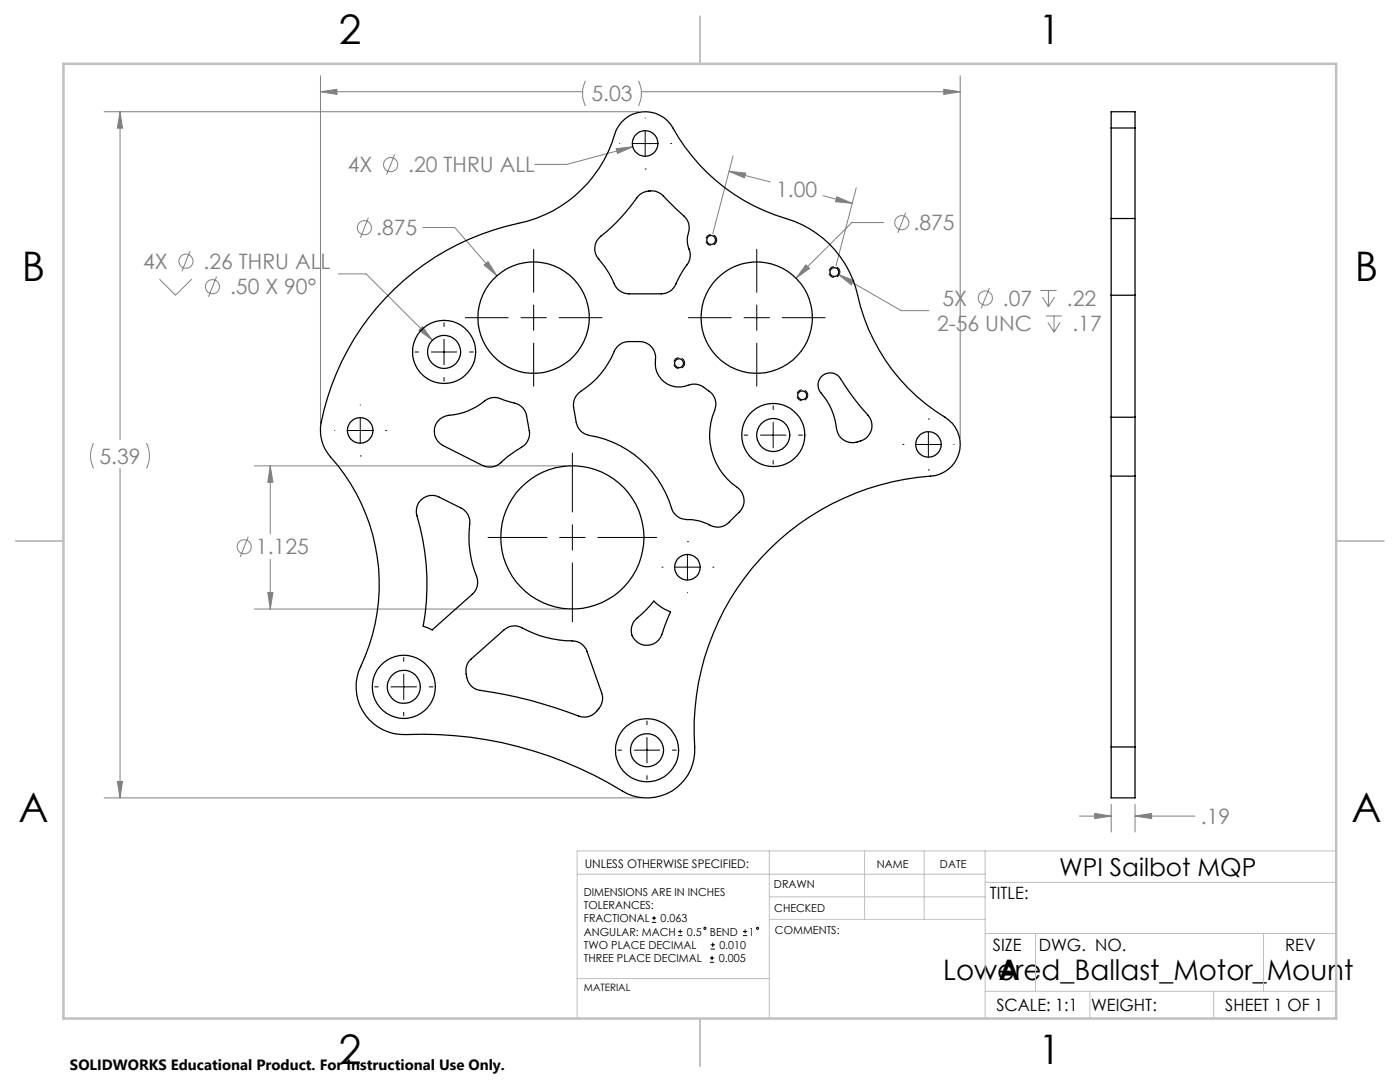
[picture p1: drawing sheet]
<svg xmlns="http://www.w3.org/2000/svg" width="279mm" height="216mm" viewBox="0 0 279 216" stroke-linecap="round" stroke-linejoin="round" font-family="sans-serif">
<g fill="none" stroke="#808080" stroke-width=".2">
<path d="M64 18.3l3.2-.5v1zM64 15.1v69.5M64 18.3h52.3M116.8 16.1a5.9 5.9 0 0 0 0 5.1M127.4 16.1a5.9 5.9 0 0 1 0 5.1M128 18.3h63.6M188.3 17.8l3.3 .5-3.3 .5zM191.6 15.1v72.3M20.8 22.3h106.7M24 22.3l.4 3.3h-1zM24 22.3v65.5M78.8 30.8l-1.6 4.1"/>
<path d="M123 29.7l3.3-.4-3.1 1.3zM126.3 29.3l-13.2 3.5h-6.3M145.5 34.2l3.3 .3-.2 1zM145.5 34.2l8.2 2.1M146.3 31.1l-4.1 15.6M164.3 39.1l5.8 1.5M167 39.3l3.1 1.3-3.3-.3zM170.9 37.5l-4.1 15.6M31.8 55.7l3.2 3.2 3.3-3.2M37.9 50.1l-1.6 4.1M43.2 55.2l-1.6 4M67.5 54.6h5.6l13.2 13.3"/>
<path d="M73.5 43.4l-1.6 4M84.4 45.4h6.4l8.4 9.6M96.6 52.9l.8-.7 1.8 2.8zM160.8 52.8l.8 .8-2.7 1.9zM167.3 54.8l3.1 1.2-.5 .8zM167.3 54.8l12.5 7.2h5.6M176.4 44.4h-6.4l-11.1 11.1M180.8 42.4l-1.6 4.1M197.4 57.5l-1.6 4M207.6 58h3.3M208 59.3l1.2 1.9M209.2 58v3.2"/>
<path d="M210.5 59.3l-1.3 1.9M83.6 65.9l.7-.7 2 2.7zM208.7 63h3.2M209.1 64.3l1.3 2M210.4 63v3.3M211.6 64.3l-1.2 2M18.7 88.4a5.6 5.6 0 0 0 0 5.1M24 93.5v65.7M29.2 88.4a5.6 5.6 0 0 1 0 5.1M50.8 93h62.2M53.9 93l.6 3.2h-1.1zM53.9 93v13.5"/>
<path d="M49.5 107.1l-1.6 4M53.4 118.2h1.1l-.6 3.3zM53.9 111.6v9.9M50.8 121.5h62.2M20.8 159.2h107M23.4 155.9h1l-.4 3.3zM215.4 162.8h6.4M218.5 162.3l3.3 .5-3.3 .5zM221.8 160.5v5.5M226.5 162.8l3.3-.5v1zM226.5 160.5v5.5M226.5 162.8h12"/>
<circle cx="78" cy="32.9" r="1.41"/>
<circle cx="37.1" cy="52.1" r="1.41"/>
<circle cx="42.4" cy="57.2" r="1.42"/>
<circle cx="72.7" cy="45.4" r="1.4"/>
<circle cx="180" cy="44.4" r="1.42"/>
<circle cx="196.6" cy="59.5" r="1.4"/>
<circle cx="48.7" cy="109.1" r="1.41"/>
</g>
<g fill="none" stroke="#000" stroke-width=".2">
<path d="M123.6 28.6h.1M126.2 28.6h5.1M128.8 33.7h.1M128.8 23.5v.1M128.8 26.1v5.1M133.8 28.6h.1M106.5 49.7v8.6M151 49.7v8.6M82.8 70.2h.7M86.1 70.2h5.1M88.6 64.4v.8M88.6 67.7v5.1"/>
<path d="M88.6 75.3v.8M92.9 63.4h8.5M93.7 70.2h.8M104 63.4h5M106.5 60.9v5M106.5 68.5v8.5M111.6 63.4h8.6M137.4 63.4h8.5M148.5 63.4h5.1M151 60.9v5M151 68.5v8.5M156.1 63.4h8.6"/>
<path d="M66.8 85.9h.1M69.4 85.9h5M71.9 91h.1M71.9 80.8h.1M71.9 83.4v5M77 85.9h.1M114.2 90.4v11.8M148.5 86.8h.7M151.8 86.8h5M154.3 81v.7M154.3 84.3v5.1M154.3 91.9v.7"/>
<path d="M159.4 86.8h.8M180.2 88.7h.1M182.7 88.7h5.1M185.3 83.6h.1M185.3 93.8h.1M185.3 86.1v5.1M190.4 88.7h.1M97.4 107.2h11.7M111.7 107.2h5.1M114.2 104.7v5.1M114.2 112.3v11.8M119.3 107.2h11.8"/>
<path d="M132.1 113.2h.1M134.7 113.2h5M137.2 108.1h.1M137.2 110.6v5.1M137.2 118.3h.1M142.3 113.2h.1M74.8 137.1h.7M78 137.1h5.1M80.6 131.2v.8M80.6 134.5v5.1M85.7 137.1h.7M80.6 142.1v.8"/>
<path d="M123.3 149.7h.7M126.6 149.7h5.1M129.1 143.9v.7M129.1 147.1v5.1M129.1 154.8v.7M134.2 149.7h.8M130.1 184h.9M130.1 183.2h.9M130.5 182.8v.8M135.3 186.7h.9M135.3 185.9h.9M135.7 185.5v.8"/>
<path d="M141.7 192h.8M141.7 191.2h.8M141.8 189.4h.9M141.8 188.5h.9M142.1 190.7v.9M142.2 188.1v.8M148.3 186.7h.8M148.3 185.9h.8M148.7 185.5v.8"/>
<circle cx="140.7" cy="185.2" r=".22"/>
<circle cx="151.2" cy="185.2" r=".22"/>
</g>
<path d="M143 47.9a1.09 1.09 0 0 1-1.6 .9 1.09 1.09 0 0 1-.1-1.8 1.09 1.09 0 0 1 1.7 .7v.2M167.6 54.3a1.09 1.09 0 0 1-1.6 1 1.09 1.09 0 0 1-.1-1.9 1.09 1.09 0 0 1 1.7 .7v.2M136.6 72.5a1.09 1.09 0 0 1-1.6 .9 1.09 1.09 0 0 1-.1-1.8 1.09 1.09 0 0 1 1.7 .7v.2M161.2 78.9a1.09 1.09 0 0 1-1.6 .9 1.09 1.09 0 0 1-.1-1.8 1.09 1.09 0 0 1 1.7 .7v.2" fill="none" stroke="#000" stroke-width=".2" stroke-dasharray="1.3 .6" stroke-dashoffset=".1" stroke-linecap="butt"/>
<g fill="none" stroke="#c0c0c0" stroke-width=".2">
<path d="M115.2 174.4h81.4M153.5 169.8v33.4M153.5 179h43.1M172.5 169.8v13.6M184.4 169.8v13.6M196.6 169.8v33.4M196.6 176.1h70.1M266.7 169.8h-151.5v33.4M115.2 195.3h38.4M153.6 183.4h43M196.6 197.8h70.1M196.6 186.3h70.1"/>
<path d="M206.7 186.3v11.5M217.5 197.8v5.4M242.2 197.8v5.4M252.2 186.3v11.5"/>
</g>
<path d="M139.7 3.2v9.5M3.1 107.9h9.6M266.7 107.9h9.5M139.7 203.2v9.6" fill="none" stroke="#c0c0c0" stroke-width=".25"/>
<path d="M12.7 12.7h254v190.5h-254z" fill="none" stroke="#c0c0c0" stroke-width=".5"/>
<path d="M160.8 52.8l-1.9 2.7 2.7-1.9zM96.6 52.9l2.6 2.1-1.8-2.8zM53.9 93l.6 3.2h-1.1zM53.4 118.2h1.1l-.6 3.3zM84.3 65.2l-.7 .7 2.7 2zM123 29.7l.2 .9 3.1-1.3zM64 18.3l3.2-.5v1zM188.3 17.8l3.3 .5-3.3 .5zM24 22.3l.4 3.3h-1zM23.4 155.9h1l-.4 3.3zM145.5 34.2l3.3 .3-.2 1zM167 39.3l3.1 1.3-3.3-.3zM167.3 54.8l2.6 2 .5-.8zM218.5 162.3l3.3 .5-3.3 .5zM226.5 162.8l3.3-.5v1z" fill="#808080"/>
<g fill="none" stroke="#000" stroke-width=".25">
<path d="M127.5 38.9a3.6 3.6 0 0 1 4.9 .2l3.5 3.5a3.6 3.6 0 0 1 1.3 4.6 7 7 0 0 0 .5 3.3 4 4 0 0 1-1.2 3.2l-.6 1a9.5 9.5 0 0 1-2.2 3.4l-.8 .4-.9 .1h-6.4a3.4 3.4 0 0 1-3.3-2.6 22.1 22.1 0 0 0-3.2-4.8 3.2 3.2 0 0 1 .8-4.1 39.9 39.9 0 0 0 7.6-8.2zM221.8 25.5v18.1M221.8 25.5v-3.2h4.7v3.2M221.8 25.5h4.7M226.5 25.5v18.1M78.7 57.6a52 52 0 0 1 26.6-13.5 25.8 25.8 0 0 0 17.7-18.1 6.4 6.4 0 0 1 11.3-.5 38.7 38.7 0 0 0 24.1 18.6 20.6 20.6 0 0 1 12.8 14.8 38 38 0 0 0 17.4 24.4 6.3 6.3 0 0 1 2.9 6.9 6.3 6.3 0 0 1-5.8 4.8 50.9 50.9 0 0 0-47.1 55.2 9.5 9.5 0 0 1-14.5 7.6 77.6 77.6 0 0 0-44.3-11.3 9.5 9.5 0 0 1-7.8-13.5 38.4 38.4 0 0 0-6.6-42.5 8 8 0 0 1-1.3-6.2 51 51 0 0 1 14.6-26.7zM221.8 58.9v24.4M221.8 43.6v15.3M221.8 58.9h4.7M221.8 43.6h4.7M226.5 58.9v24.4M226.5 43.6v15.3"/>
<path d="M123.4 69a2.98 2.98 0 0 1 2.2-.8 4.8 4.8 0 0 1 4.5 1.1 3.9 3.9 0 0 1 .7 3.3 4.8 4.8 0 0 0 6.9 4.2 3.7 3.7 0 0 1 3.5 1 3.2 3.2 0 0 1 1.4 4.1 12.9 12.9 0 0 0 5.1 15.8 3.5 3.5 0 0 1-.9 5.2l-.3 .3a4.2 4.2 0 0 1-3.8 1.9l-.5-.1a10.7 10.7 0 0 0-5.6-1.4 3.1 3.1 0 0 1-2.6-2.2 21 21 0 0 0-16.8-14.7 3 3 0 0 1-2.2-2.4l-.5-3a3.3 3.3 0 0 1 1.4-3.2 17.5 17.5 0 0 0 6.9-8.4zM163.9 75.2a2.42 2.42 0 0 1 3.8 .4 55.4 55.4 0 0 0 5.9 7.7 3.3 3.3 0 0 1-2.5 4.9 3.2 3.2 0 0 1-4.2-2.7 13.1 13.1 0 0 0-3.4-7.5 2.44 2.44 0 0 1 .4-2.8zM84 99.8a3.1 3.1 0 0 1 3.7-.6l4.3 2.2a3.1 3.1 0 0 1 1.7 3.2 21.8 21.8 0 0 0 1.6 10.9v.9a3.1 3.1 0 0 1-1 2.2l-8 7.1-1.8-.7a48.4 48.4 0 0 0-1.4-22.7 3.3 3.3 0 0 1 .9-2.5zM87.7 83.7a4.2 4.2 0 0 1 2.9-.9 14.8 14.8 0 0 0 6.8-3.2 4 4 0 0 1 3.5 .3l.4 .1a7.4 7.4 0 0 1 3 1.3l.7 1.2 .6 3.4a3.3 3.3 0 0 1-2.1 3.7l-3.1 2.3a3.4 3.4 0 0 1-4.1 1l-7.9-4a3.2 3.2 0 0 1-.7-5.2zM221.8 83.3v11.7M221.8 95v54M221.8 83.3h4.7M221.8 95h4.7M226.5 83.3v11.7M226.5 95v54M130.5 119.9a9.4 9.4 0 0 0 3.3 2.2l-1.3 3.3a3.5 3.5 0 0 1-4 3.3 3.1 3.1 0 0 1-2.5-2.5 3.1 3.1 0 0 1 1.6-3.3l1.3-1.2zM93.7 131.8l6.9-6.1a3.1 3.1 0 0 1 3.6-.4 21.7 21.7 0 0 0 10.5 2.6 3.1 3.1 0 0 1 2.5 2.1l2.9 8.3a3.8 3.8 0 0 1-1 3.6 3.2 3.2 0 0 1-3.6 1 88.7 88.7 0 0 0-20.1-5.2 3.8 3.8 0 0 1-2.4-3.2l.1-1.6z"/>
<path d="M221.8 149v10.2h4.7v-10.2M221.8 149h4.7"/>
<circle cx="128.8" cy="28.6" r="2.55"/>
<circle cx="141.9" cy="47.9" r=".89"/>
<circle cx="166.5" cy="54.3" r=".89"/>
<circle cx="88.6" cy="70.2" r="6.3"/>
<circle cx="88.6" cy="70.2" r="3.3"/>
<circle cx="106.5" cy="63.4" r="11.1"/>
<circle cx="135.5" cy="72.5" r=".89"/>
<circle cx="151" cy="63.4" r="11.1"/>
<circle cx="160.1" cy="78.9" r=".89"/>
<circle cx="71.9" cy="85.9" r="2.55"/>
<circle cx="154.3" cy="86.8" r="6.3"/>
<circle cx="154.3" cy="86.8" r="3.3"/>
<circle cx="185.3" cy="88.7" r="2.55"/>
<circle cx="114.2" cy="107.2" r="14.3"/>
<circle cx="137.2" cy="113.2" r="2.55"/>
<circle cx="80.6" cy="137.1" r="3.3"/>
<circle cx="80.6" cy="137.1" r="6.3"/>
<circle cx="129.1" cy="149.7" r="6.3"/>
<circle cx="129.1" cy="149.7" r="3.3"/>
</g>
<g font-size="8.1">
<text x="67.6" y="8.9">2</text>
<text x="207.3" y="8.9">1</text>
<text x="4.4" y="56.2">B</text>
<text x="270.4" y="56.2">B</text>
<text x="3.7" y="164.1">A</text>
<text x="269.7" y="164.1">A</text>
<text x="67.6" y="212.4">2</text>
<text x="207.3" y="212.4">1</text>
</g>
<g font-size="5.6">
<text x="188.2" y="195.5">Lowered_Ballast_Motor_Mount</text>
<text x="199.3" y="195.5">A</text>
</g>
<text font-size="4.9" x="211.4" y="174.7">WPI Sailbot MQP</text>
<g font-size="4.2" fill="#808080">
<text x="118" y="20.2">5.03</text>
<text x="69.4" y="34.4">4X</text>
<text x="81.5" y="34.4">.20 THRU ALL</text>
<text x="154.9" y="39.3">1.00</text>
<text x="75.1" y="47">.875</text>
<text x="182.3" y="46">.875</text>
<text x="28.6" y="53.7">4X</text>
<text x="40.6" y="53.7">.26 THRU ALL</text>
<text x="45.9" y="58.7">.50 X 90°</text>
<text x="188.1" y="61">5X</text>
<text x="200.2" y="61">.07</text>
<text x="212.9" y="61">.22</text>
<text x="187" y="66.1">2-56 UNC</text>
<text x="214" y="66.1">.17</text>
<text x="19.9" y="92.5">5.39</text>
<text x="51.1" y="110.6">1.125</text>
<text x="239.7" y="164.4">.19</text>
</g>
<g font-size="3.4">
<text x="197.6" y="179.4">TITLE:</text>
<text x="198.2" y="189.8">SIZE</text>
<text x="207.3" y="189.8">DWG. NO.</text>
<text x="256.5" y="189.8">REV</text>
<text x="198.8" y="201.7">SCALE: 1:1</text>
<text x="217.7" y="201.8">WEIGHT:</text>
<text x="244.5" y="201.7">SHEET 1 OF 1</text>
</g>
<text font-size="3" x="14" y="213.5">SOLIDWORKS Educational Product. For Instructional Use Only.</text>
<text font-size="2.4" x="116.7" y="173.2">UNLESS OTHERWISE SPECIFIED:</text>
<g font-size="2.2">
<text x="175" y="173.2">NAME</text>
<text x="187.6" y="173.2">DATE</text>
<text x="116.5" y="178.7">DIMENSIONS ARE IN INCHES</text>
<text x="154.5" y="177.1">DRAWN</text>
<text x="116.5" y="181.4">TOLERANCES:</text>
<text x="116.5" y="184">FRACTIONAL</text>
<text x="131.8" y="184">0.063</text>
<text x="154.5" y="182">CHECKED</text>
<text x="116.5" y="192">THREE PLACE DECIMAL</text>
<text x="116.5" y="189.3">TWO PLACE DECIMAL</text>
<text x="116.5" y="186.7">ANGULAR: MACH</text>
<text x="137.1" y="186.7">0.5</text>
<text x="141.7" y="186.7">BEND</text>
<text x="143.4" y="192">0.005</text>
<text x="143.6" y="189.3">0.010</text>
<text x="149.4" y="186.7">1</text>
<text x="154.7" y="186.4">COMMENTS:</text>
</g>
<text font-size="2" x="116.5" y="197.7">MATERIAL</text>
</svg>
